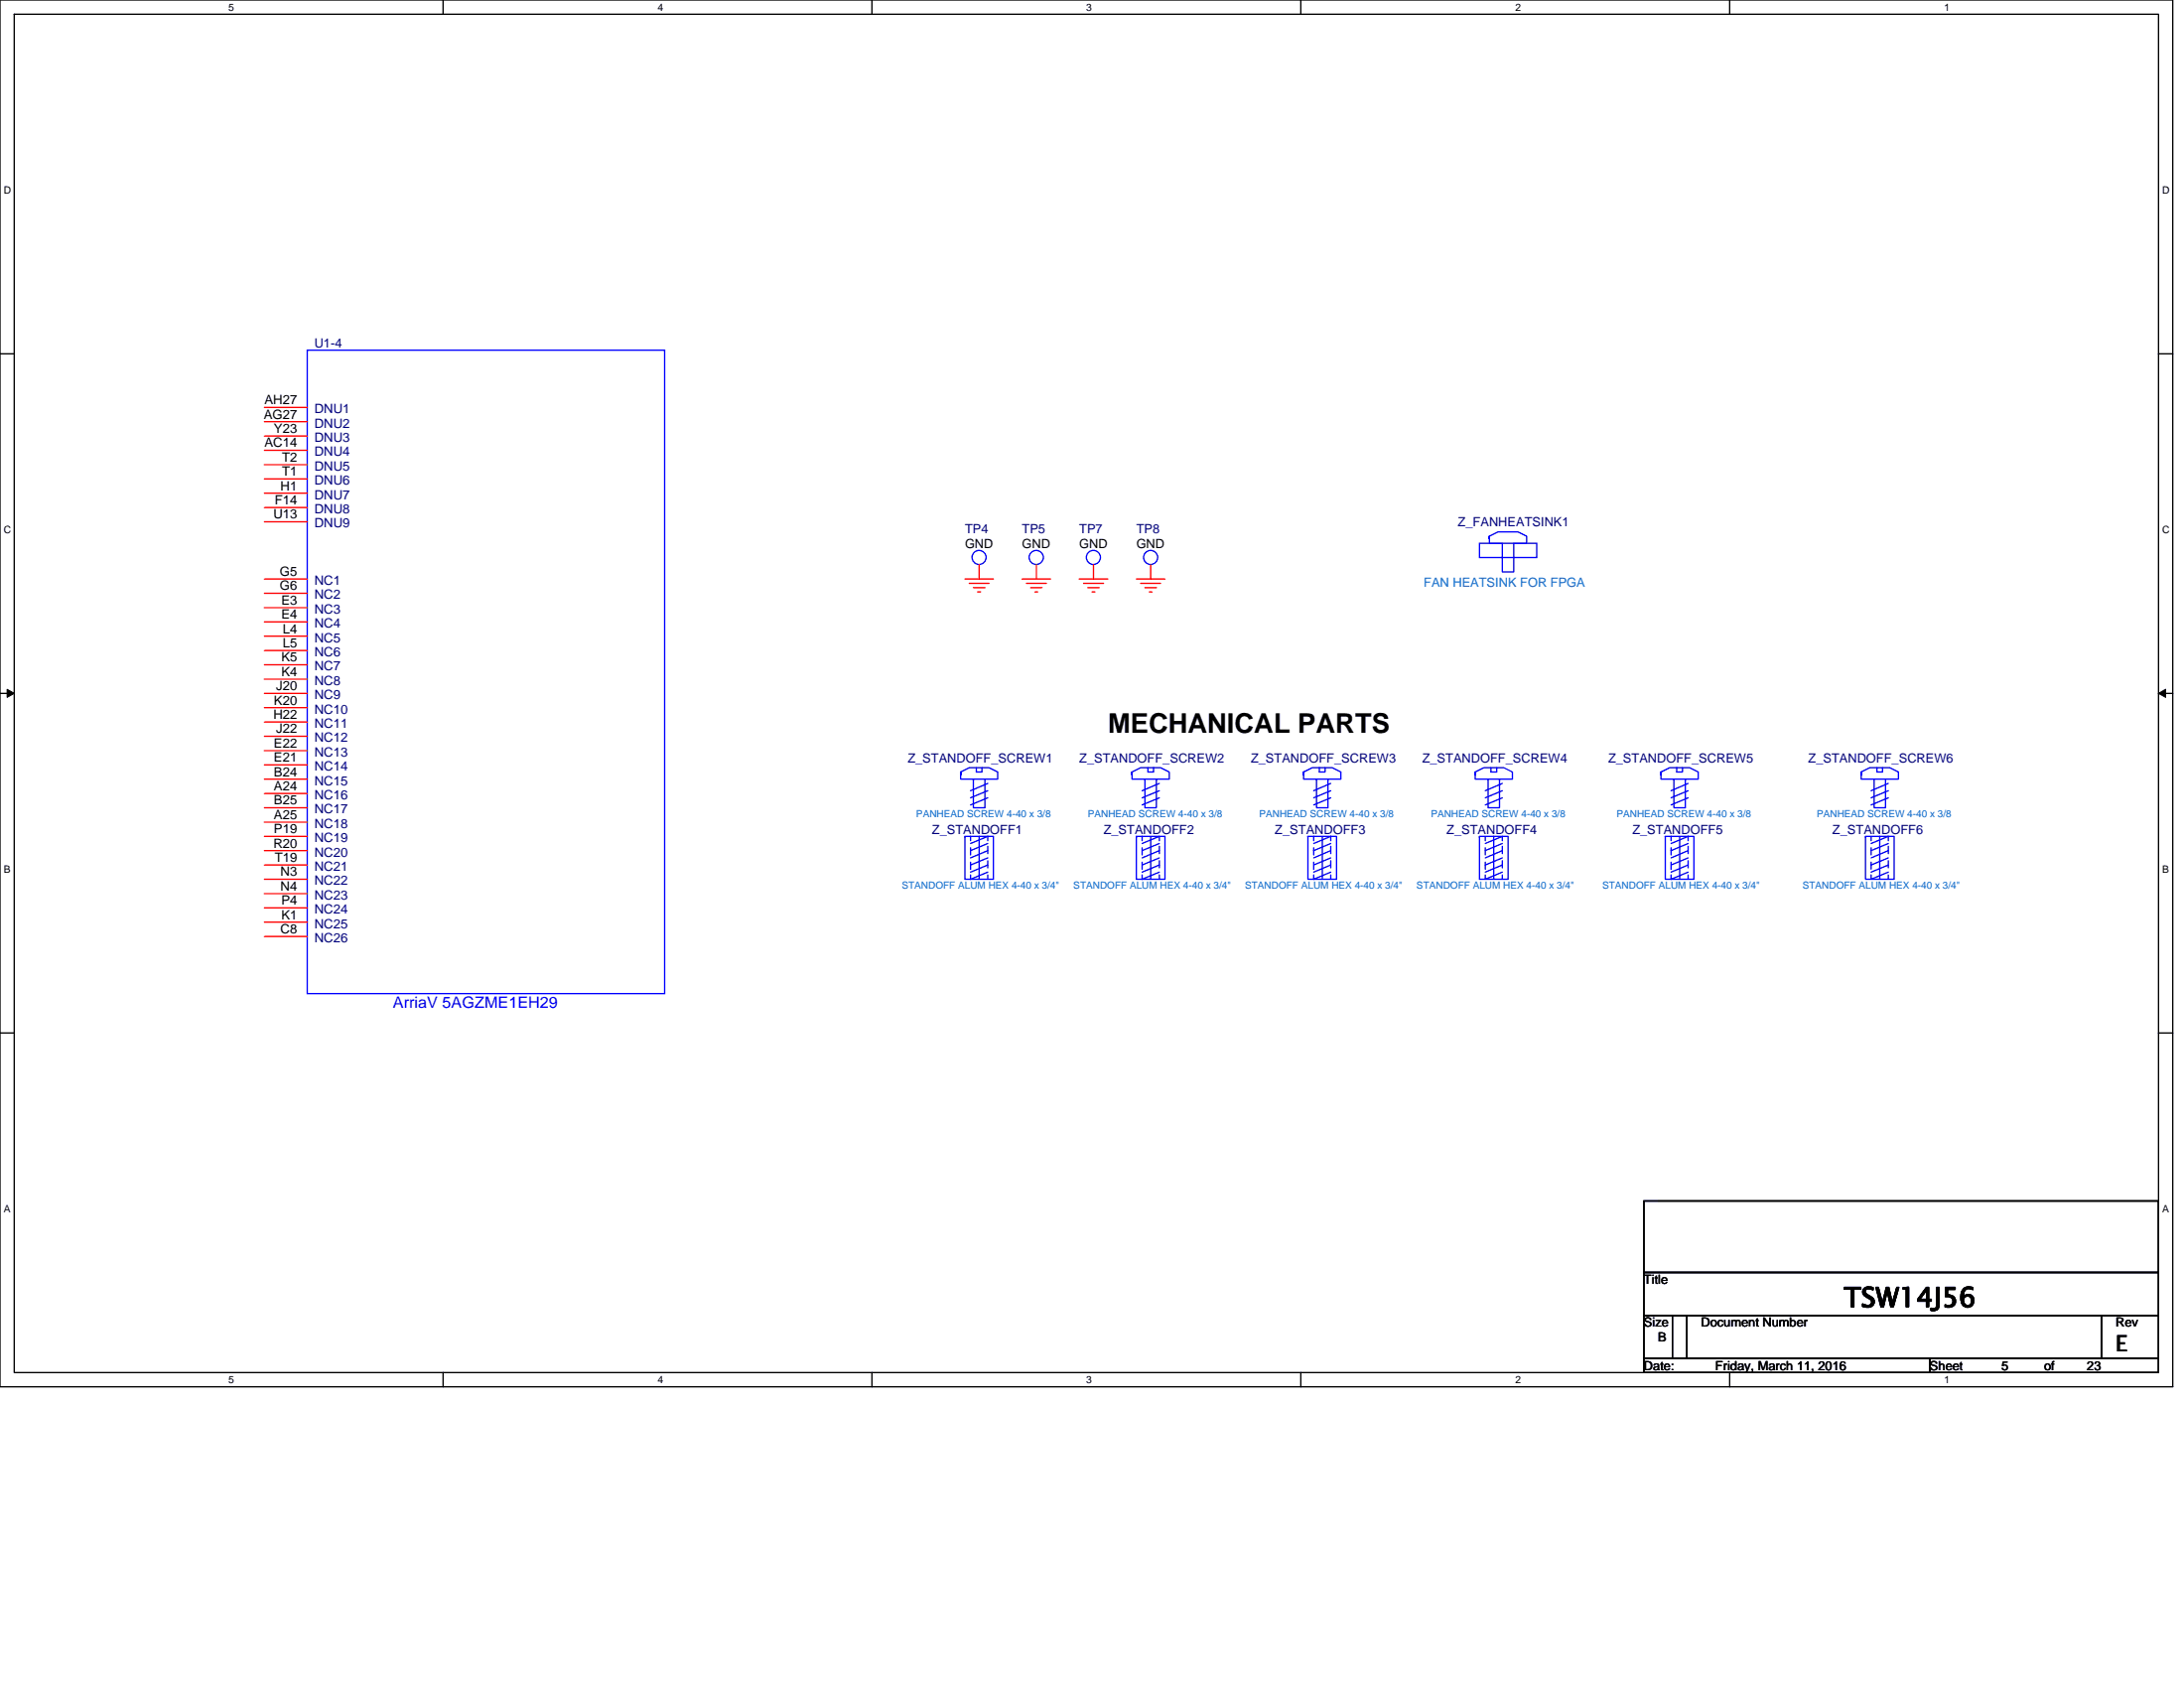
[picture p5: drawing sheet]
<svg xmlns="http://www.w3.org/2000/svg" width="279mm" height="216mm" viewBox="0 0 279 216" stroke-linecap="round" stroke-linejoin="round" font-family="sans-serif">
<path d="M0 0h278v177.4h-278zM1.8 1.8h274.3v173.8h-274.3z" fill="none" stroke="#000" stroke-width=".17"/>
<g fill="#fff">
<path d="M29.3 .2h.7v1.5h-.7z"/>
<path d="M29.3 175.7h.7v1.5h-.7z"/>
</g>
<path d="M56.7 0v1.8M56.7 175.6v1.8" fill="none" stroke="#000" stroke-width=".17"/>
<g fill="#fff">
<path d="M84.1 .2h.7v1.5h-.7z"/>
<path d="M84.1 175.7h.7v1.5h-.7z"/>
</g>
<path d="M111.5 0v1.8M111.5 175.6v1.8" fill="none" stroke="#000" stroke-width=".17"/>
<g fill="#fff">
<path d="M139 .2h.7v1.5h-.7z"/>
<path d="M139 175.7h.7v1.5h-.7z"/>
</g>
<path d="M166.4 0v1.8M166.4 175.6v1.8" fill="none" stroke="#000" stroke-width=".17"/>
<g fill="#fff">
<path d="M193.8 .2h.8v1.5h-.8z"/>
<path d="M193.8 175.7h.8v1.5h-.8z"/>
</g>
<path d="M221.3 0v1.8M221.3 175.6v1.8" fill="none" stroke="#000" stroke-width=".17"/>
<g fill="#fff">
<path d="M248.7 .2h.7v1.5h-.7z"/>
<path d="M248.7 175.7h.7v1.5h-.7z"/>
<path d="M.5 23.5h.9v1.5h-.9z"/>
<path d="M276.6 23.5h1v1.5h-1z"/>
<path d="M.5 67h.9v1.4h-.9z"/>
<path d="M276.6 67h1v1.4h-1z"/>
</g>
<path d="M0 45.3h1.8M276.1 45.3h1.9" fill="none" stroke="#000" stroke-width=".17"/>
<g fill="#fff">
<path d="M.5 110.4h.8v1.5h-.8z"/>
<path d="M276.6 110.4h.9v1.5h-.9z"/>
</g>
<path d="M0 88.7h1.8M276.1 88.7h1.9" fill="none" stroke="#000" stroke-width=".17"/>
<path d="M.9 88.2l.9 .5-.9 .5zM276.1 88.7l1-.5v1z" fill="#000" stroke="#000" stroke-width=".13"/>
<g fill="#fff">
<path d="M.5 153.8h.8v1.5h-.8z"/>
<path d="M276.6 153.8h.9v1.5h-.9z"/>
</g>
<path d="M0 132.1h1.8M276.1 132.1h1.9M210.3 153.6h65.8v9.2h-65.8zM212.1 153.6h64v9.2M210.3 162.8h65.8v5.4h-65.8zM210.3 168.2h5.5v5.5h-5.5zM210.3 173.7h36.6v1.9h-36.6zM214 168.2h54.8v5.5h-54.8zM246.9 173.7h29.2v1.9h-29.2zM268.8 168.2h7.3v5.5h-7.3z" fill="none" stroke="#000" stroke-width=".17"/>
<g fill="none" stroke="#f00" stroke-width=".17">
<path d="M33.8 52.1h5.5M33.8 53.9h5.5M33.8 55.8h5.5M33.8 57.6h5.5M33.8 59.4h5.5M33.8 61.3h5.5M33.8 63.1h5.5M33.8 64.9h5.5M33.8 66.7h5.5M33.8 74.1h5.5M33.8 75.9h5.5M33.8 77.7h5.5"/>
<path d="M33.8 79.5h5.5M123.4 74.1h3.7M124 74.6h2.5M124.5 75.2h1.5M125.1 75.7h.4M125.3 72.2v1.9M130.7 74.1h3.7M131.3 74.6h2.6M131.8 75.2h1.5M132.4 75.7h.4M132.6 72.2v1.9M138.1 74.1h3.6"/>
<path d="M138.6 74.6h2.6M139.2 75.2h1.4M139.7 75.7h.4M139.9 72.2v1.9M145.4 74.1h3.6M145.9 74.6h2.6M146.5 75.2h1.4M147 75.7h.4M147.2 72.2v1.9M33.8 81.4h5.5M33.8 83.2h5.5M33.8 85h5.5"/>
<path d="M33.8 86.9h5.5M33.8 88.7h5.5M33.8 90.5h5.5M33.8 92.4h5.5M33.8 94.2h5.5M33.8 96h5.5M33.8 97.8h5.5M33.8 99.7h5.5M33.8 101.5h5.5M33.8 103.3h5.5M33.8 105.2h5.5M33.8 107h5.5"/>
<path d="M33.8 108.8h5.5M33.8 110.6h5.5M33.8 112.5h5.5M33.8 114.3h5.5M33.8 116.1h5.5M33.8 117.9h5.5M33.8 119.8h5.5"/>
</g>
<g fill="none" stroke="#00f" stroke-width=".17">
<path d="M39.3 44.8h45.7v82.3h-45.7zM189.3 69.5h7.3v1.8h-7.3zM190.5 68.6l1.1-.6h2.6l1.1 .6v.9h-1.6v3.7h-1.5v-3.7h-1.7zM122.9 98.7l1.1-.5h2.5l1.1 .5v1h-1.6v3.6h-1.5v-3.6h-1.6zM124.5 99.7h1.5M124.9 98.2v.5h.7v-.5M144.8 98.7l1.1-.5h2.6l1.1 .5v1h-1.7v3.6h-1.4v-3.6h-1.7zM146.5 99.7h1.4M146.9 98.2v.5h.7v-.5M166.8 98.7l1.1-.5h2.5l1.1 .5v1h-1.6v3.6h-1.5v-3.6h-1.6zM168.4 99.7h1.5M168.8 98.2v.5h.7v-.5"/>
<path d="M188.7 98.7l1.1-.5h2.6l1.1 .5v1h-1.7v3.6h-1.4v-3.6h-1.7zM190.4 99.7h1.4M190.7 98.2v.5h.8v-.5M212.5 98.7l1.1-.5h2.6l1.1 .5v1h-1.7v3.6h-1.5v-3.6h-1.6zM214.1 99.7h1.5M214.5 98.2v.5h.7v-.5M238.1 98.7l1.1-.5h2.6l1.1 .5v1h-1.7v3.6h-1.4v-3.6h-1.7zM239.8 99.7h1.4M240.1 98.2v.5h.7v-.5M123.4 107h3.7v5.5h-3.7zM123.4 107h.1M124.2 107v.5"/>
<path d="M124.2 108.4v.9M124.2 110.3v.9M125.3 107v5.5M126.4 100.2l-2.2 .9M126.4 101.1l-2.2 .9M126.4 102l-2.2 1M126.4 107.5v-.5l-2.2 .9M126.4 108.2v1M126.4 110.1v.9M126.4 111.9v.6M126.4 107.9l-2.2 .9M126.4 108.8l-2.2 .9"/>
<path d="M126.4 109.7l-2.2 .9M126.4 110.6l-2.2 .9M126.4 111.5l-2.2 1v-.6M145.4 107h3.6v5.5h-3.6zM145.4 107h.1M146.1 107v.5M146.1 108.4v.9M146.1 110.3v.9M147.2 107v5.5M148.3 107.5v-.5l-2.2 .9M148.3 108.2v1M148.3 110.1v.9"/>
<path d="M148.3 111.9v.6M148.3 107.9l-2.2 .9M148.3 108.8l-2.2 .9M148.3 109.7l-2.2 .9M148.3 110.6l-2.2 .9M148.3 111.5l-2.2 1v-.6M148.3 100.2l-2.2 .9M148.3 101.1l-2.2 .9M148.3 102l-2.2 1M167.3 107h3.7v5.5h-3.7zM167.3 107h.1M168.1 107v.5"/>
<path d="M168.1 108.4v.9M168.1 110.3v.9M169.2 107v5.5M170.2 107.5v-.5l-2.1 .9M170.2 108.2v1M170.2 110.1v.9M170.2 111.9v.6M170.2 100.2l-2.1 .9M170.2 101.1l-2.1 .9M170.2 102l-2.1 1M170.2 107.9l-2.1 .9M170.2 108.8l-2.1 .9"/>
<path d="M170.2 109.7l-2.1 .9M170.2 110.6l-2.1 .9M170.2 111.5l-2.1 1v-.6M189.3 107h3.6v5.5h-3.6zM189.3 107h.1M190 107v.5M190 108.4v.9M190 110.3v.9M191.1 107v5.5M192.2 107.5v-.5l-2.2 .9M192.2 108.2v1M192.2 110.1v.9"/>
<path d="M192.2 111.9v.6M192.2 107.9l-2.2 .9M192.2 108.8l-2.2 .9M192.2 109.7l-2.2 .9M192.2 110.6l-2.2 .9M192.2 111.5l-2.2 1v-.6M192.2 100.2l-2.2 .9M192.2 101.1l-2.2 .9M192.2 102l-2.2 1M213 107h3.7v5.5h-3.7zM213 107h.1M213.8 107v.5"/>
<path d="M213.8 108.4v.9M213.8 110.3v.9M214.9 107v5.5M216 107.5v-.5l-2.2 .9M216 108.2v1M216 110.1v.9M216 111.9v.6M216 107.9l-2.2 .9M216 108.8l-2.2 .9M216 109.7l-2.2 .9M216 110.6l-2.2 .9M216 111.5l-2.2 1v-.6"/>
<path d="M216 100.2l-2.2 .9M216 101.1l-2.2 .9M216 102l-2.2 1M238.7 107h3.6v5.5h-3.6zM238.7 107h.1M239.4 107v.5M239.4 108.4v.9M239.4 110.3v.9M240.5 107v5.5M241.6 107.5v-.5l-2.2 .9M241.6 108.2v1M241.6 110.1v.9"/>
<path d="M241.6 111.9v.6M241.6 100.2l-2.2 .9M241.6 101.1l-2.2 .9M241.6 102l-2.2 1M241.6 107.9l-2.2 .9M241.6 108.8l-2.2 .9M241.6 109.7l-2.2 .9M241.6 110.6l-2.2 .9M241.6 111.5l-2.2 1v-.6"/>
<circle cx="125.3" cy="71.3" r=".9"/>
<circle cx="132.6" cy="71.3" r=".9"/>
<circle cx="139.9" cy="71.3" r=".9"/>
<circle cx="147.2" cy="71.3" r=".9"/>
</g>
<g font-size="3.5">
<text x="141.7" y="93.7">MECHANICAL PARTS</text>
<text x="235.9" y="167.2">TSW14J56</text>
</g>
<text font-size="2.9" x="270.7" y="172.8">E</text>
<text font-size="2" fill="#00f" x="50.3" y="128.9">ArriaV 5AGZME1EH29</text>
<g font-size="1.7">
<text x="33.7" y="53.6">AG27</text>
<text x="33.8" y="51.7">AH27</text>
<text x="33.8" y="57.2">AC14</text>
<text x="35.1" y="55.4">Y23</text>
<text x="36.1" y="59.1">T2</text>
<text x="35.2" y="64.5">F14</text>
<text x="35.9" y="62.7">H1</text>
<text x="36.1" y="60.9">T1</text>
<text x="35" y="66.4">U13</text>
<text x="35.8" y="73.7">G5</text>
<text x="35.8" y="75.5">G6</text>
<text x="36" y="77.3">E3</text>
<text x="36" y="79.2">E4</text>
<text x="36.2" y="81">L4</text>
<text x="36.2" y="82.8">L5</text>
<text x="35.3" y="88.3">J20</text>
<text x="36" y="84.6">K5</text>
<text x="36" y="86.5">K4</text>
<text x="35" y="92">H22</text>
<text x="35.1" y="90.1">K20</text>
<text x="35.1" y="95.6">E22</text>
<text x="35.3" y="93.8">J22</text>
<text x="35.1" y="97.5">E21</text>
<text x="35.1" y="99.3">B24</text>
<text x="35.1" y="101.1">A24</text>
<text x="35.1" y="102.9">B25</text>
<text x="35.1" y="104.8">A25</text>
<text x="35.1" y="106.6">P19</text>
<text x="35" y="108.4">R20</text>
<text x="35.2" y="110.3">T19</text>
<text x="35.9" y="112.1">N3</text>
<text x="35.9" y="113.9">N4</text>
<text x="35.9" y="119.4">C8</text>
<text x="36" y="115.7">P4</text>
<text x="36" y="117.6">K1</text>
</g>
<g font-size="1.7" fill="#000080">
<text x="40.2" y="52.9">DNU1</text>
<text x="40.2" y="54.7">DNU2</text>
<text x="40.2" y="56.5">DNU3</text>
<text x="40.2" y="58.3">DNU4</text>
<text x="40.2" y="60.2">DNU5</text>
<text x="40.2" y="62">DNU6</text>
<text x="40.2" y="63.8">DNU7</text>
<text x="40.2" y="65.7">DNU8</text>
<text x="40.2" y="67.5">DNU9</text>
<text x="40.2" y="74.8">NC1</text>
<text x="40.2" y="76.6">NC2</text>
<text x="40.2" y="78.5">NC3</text>
<text x="40.2" y="80.3">NC4</text>
<text x="40.2" y="82.1">NC5</text>
<text x="40.2" y="83.9">NC6</text>
<text x="40.2" y="85.8">NC7</text>
<text x="40.2" y="87.6">NC8</text>
<text x="40.2" y="89.4">NC9</text>
<text x="40.2" y="91.2">NC10</text>
<text x="40.2" y="93.1">NC11</text>
<text x="40.2" y="94.9">NC12</text>
<text x="40.2" y="96.8">NC13</text>
<text x="40.2" y="98.6">NC14</text>
<text x="40.2" y="100.4">NC15</text>
<text x="40.2" y="102.2">NC16</text>
<text x="40.2" y="104.1">NC17</text>
<text x="40.2" y="105.9">NC18</text>
<text x="40.2" y="107.7">NC19</text>
<text x="40.2" y="109.5">NC20</text>
<text x="40.2" y="111.4">NC21</text>
<text x="40.2" y="113.2">NC22</text>
<text x="40.2" y="115">NC23</text>
<text x="40.2" y="116.9">NC24</text>
<text x="40.2" y="118.7">NC25</text>
<text x="40.2" y="120.5">NC26</text>
</g>
<g font-size="1.6" fill="#000080">
<text x="40.2" y="44.4">U1-4</text>
<text x="123.4" y="68.2">TP4</text>
<text x="130.7" y="68.2">TP5</text>
<text x="138.1" y="68.2">TP7</text>
<text x="145.4" y="68.2">TP8</text>
<text x="186.5" y="67.3">Z_FANHEATSINK1</text>
<text x="116.1" y="97.5">Z_STANDOFF_SCREW1</text>
<text x="138.1" y="97.5">Z_STANDOFF_SCREW2</text>
<text x="160" y="97.5">Z_STANDOFF_SCREW3</text>
<text x="181.9" y="97.5">Z_STANDOFF_SCREW4</text>
<text x="205.7" y="97.5">Z_STANDOFF_SCREW5</text>
<text x="231.3" y="97.5">Z_STANDOFF_SCREW6</text>
<text x="119.2" y="106.6">Z_STANDOFF1</text>
<text x="141.2" y="106.6">Z_STANDOFF2</text>
<text x="163.1" y="106.6">Z_STANDOFF3</text>
<text x="185.1" y="106.6">Z_STANDOFF4</text>
<text x="208.8" y="106.6">Z_STANDOFF5</text>
<text x="234.4" y="106.6">Z_STANDOFF6</text>
</g>
<g font-size="1.6">
<text x="123.4" y="70.1">GND</text>
<text x="130.7" y="70.1">GND</text>
<text x="138.1" y="70.1">GND</text>
<text x="145.4" y="70.1">GND</text>
<text x="210.3" y="164.2">Title</text>
<text x="210.3" y="169.7">Size</text>
<text x="212.1" y="171.6">B</text>
<text x="217.6" y="169.7">Document Number</text>
<text x="270.7" y="169.7">Rev</text>
<text x="210.3" y="175.2">Date:</text>
<text x="219.5" y="175.2">Friday, March 11, 2016</text>
<text x="246.9" y="175.2">Sheet</text>
<text x="256" y="175.2">5</text>
<text x="261.5" y="175.2">of</text>
<text x="267" y="175.2">23</text>
</g>
<text font-size="1.6" fill="#0065ca" x="182.1" y="75">FAN HEATSINK FOR FPGA</text>
<g font-size="1.3">
<text x="29.3" y="1.4">5</text>
<text x="84.1" y="1.4">4</text>
<text x="139" y="1.4">3</text>
<text x="193.8" y="1.4">2</text>
<text x="248.7" y="1.4">1</text>
<text x=".5" y="24.7">D</text>
<text x="276.6" y="24.7">D</text>
<text x=".5" y="68.2">C</text>
<text x="276.6" y="68.2">C</text>
<text x=".5" y="111.6">B</text>
<text x="276.6" y="111.6">B</text>
<text x=".5" y="155">A</text>
<text x="276.6" y="155">A</text>
<text x="29.3" y="176.9">5</text>
<text x="84.1" y="176.9">4</text>
<text x="139" y="176.9">3</text>
<text x="193.8" y="176.9">2</text>
<text x="248.7" y="176.9">1</text>
</g>
<g font-size="1.3" fill="#0065ca">
<text x="117.2" y="104.5">PANHEAD SCREW 4-40 x 3/8</text>
<text x="139.2" y="104.5">PANHEAD SCREW 4-40 x 3/8</text>
<text x="161.1" y="104.5">PANHEAD SCREW 4-40 x 3/8</text>
<text x="183" y="104.5">PANHEAD SCREW 4-40 x 3/8</text>
<text x="206.8" y="104.5">PANHEAD SCREW 4-40 x 3/8</text>
<text x="232.4" y="104.5">PANHEAD SCREW 4-40 x 3/8</text>
<text x="115.4" y="113.6">STANDOFF ALUM HEX 4-40 x 3/4&quot;</text>
<text x="137.3" y="113.6">STANDOFF ALUM HEX 4-40 x 3/4&quot;</text>
<text x="159.3" y="113.6">STANDOFF ALUM HEX 4-40 x 3/4&quot;</text>
<text x="181.2" y="113.6">STANDOFF ALUM HEX 4-40 x 3/4&quot;</text>
<text x="205" y="113.6">STANDOFF ALUM HEX 4-40 x 3/4&quot;</text>
<text x="230.6" y="113.6">STANDOFF ALUM HEX 4-40 x 3/4&quot;</text>
</g>
</svg>
